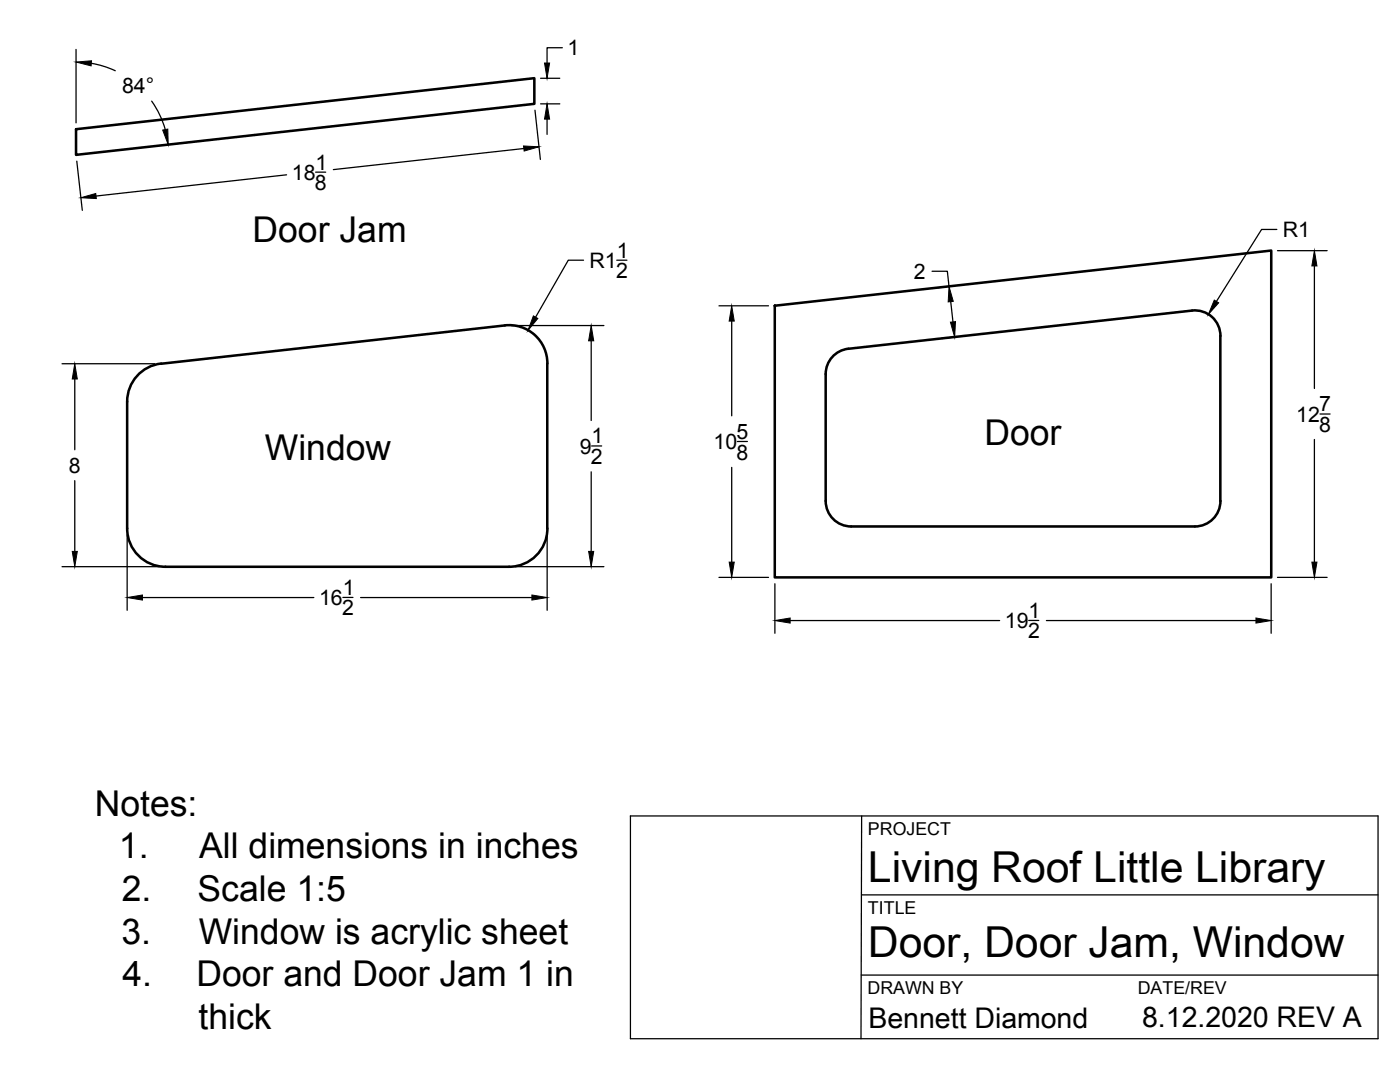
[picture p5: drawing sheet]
<svg xmlns="http://www.w3.org/2000/svg" width="279mm" height="216mm" viewBox="0 0 279 216" stroke-linecap="round" stroke-linejoin="round" font-family="sans-serif">
<!-- layer: Visible -->
<path d="M15.2 25.8l91.4-10.2v5.1l-91.4 10.2zM32.2 72.5a7.6 7.6 0 0 0-6.8 7.6v25.4a7.6 7.6 0 0 0 7.6 7.6M100.8 64.9l-68.6 7.7M100.8 64.9a7.6 7.6 0 0 1 8.4 7.6M109.2 72.5v33M154.6 61l99.1-11v65.2h-99.1zM169.3 69.6a5.1 5.1 0 0 0-4.5 5v25.4M243.5 67v33M243.6 67a5.1 5.1 0 0 0-5.7-5l-68.6 7.6M164.8 100a5.1 5.1 0 0 0 5.1 5.1h68.6a5.1 5.1 0 0 0 5.1-5.1M33 113.1h68.6M109.2 105.5a7.6 7.6 0 0 1-7.6 7.6" fill="none" stroke="#000" stroke-width=".51"/>
<!-- layer: Titleblock -->
<path d="M125.8 162.8h149.2v44.5h-149.2zM172 178.6h103M172 162.8l-.2 44.5M171.9 194.6h103.1" fill="none" stroke="#000" stroke-width=".25"/>
<!-- layer: FD_Dimensions -->
<g fill="none" stroke="#000" stroke-width=".25">
<path d="M15.2 9.9v14.6M18.2 12.6l2.8 .7 2 .8M107.9 15.6h3.8M112.2 9.5h-3v3.1M15.3 32.2l1.1 9.8M30.3 20.2a18.5 18.5 0 0 1 2.7 5.6M57.2 34.9l-38 4.2M63 34.4h2M104.5 29.6l-38 4.2M106.8 22l1 9.8M107.9 20.7h3.8M109.2 23.8v3"/>
<path d="M116.5 51.9h-3.1l-6.5 11.4M123.1 51.9h2M186 54.1h3.1l.3 3.1M188.8 57.2l-1.9 .2M254.8 45.8h-3l-9 14.4M255 50h9.9M262.3 53.1v24.4M12.4 72.6h18.5M14.9 75.6v14.1M102 65h18.5M118 68v15.9M143.5 61h9.9"/>
<path d="M146 64.1v18.9M189.7 60.2l.5 4M190 67.3l-2 .2M14.9 95.9v14.1M118 94.1v15.9M118.1 89h2M146 93.3v18.9M147.2 88.1h2M262.3 87.7v24.5M263.4 82.6h2.1M12.4 113.1h19.3M25.4 106.7v15.1"/>
<path d="M28.4 119.2h34.2M68.4 119.2h2M72 119.2h34.2M102.8 113.1h17.7M109.2 106.7v15.1M143.5 115.2h9.9M154.6 116.5v9.9M253.7 116.5v9.9M255 115.2h9.9M157.7 123.8h41.8M205.3 123.8h2M208.8 123.8h41.9"/>
</g>
<g fill="#000" stroke="#000" stroke-width=".2">
<path d="M15.2 12.4l3.1-.3-.1 1zM108.7 12.6h1l-.5 3zM16.1 39.5l3-.9 .1 1zM32.5 26l1-.2 .1 3.1zM104.5 29.1l3.1 .2-3 .8zM109.2 20.7l.5 3.1h-1zM242.3 59.9l.9 .5-2 2.3zM262.3 50l.5 3.1h-1zM14.9 72.6l.5 3h-1zM106.4 63l.9 .5-1.9 2.4zM118 65l.5 3h-1zM146 61l.5 3.1h-1z"/>
<path d="M189.4 57.2l.8 2.9-1 .1zM189.7 64.3l1-.1-.2 3.1zM14.4 110h1l-.5 3.1zM25.4 119.2l3-.5v1zM106.2 118.7l3 .5-3 .5zM117.5 110h1l-.5 3.1zM145.5 112.2h1l-.5 3zM261.8 112.2h1l-.5 3zM154.6 123.8l3.1-.5v1zM250.7 123.3l3 .5-3 .5z"/>
</g>
<g font-size="8.5">
<text x="173.2" y="176">Living Roof Little Library</text>
<text x="173.2" y="191">Door, Door Jam, Window</text>
</g>
<g font-size="7.1">
<text x="50.4" y="48.4">Door Jam</text>
<text x="196.4" y="88.8">Door</text>
<text x="52.9" y="91.8">Window</text>
<text x="18.9" y="162.8">Notes:</text>
<text x="23.7" y="171.3">1.</text>
<text x="39.8" y="171.3">All dimensions in inches</text>
<text x="24.3" y="179.9">2.</text>
<text x="39.4" y="179.9">Scale 1:5</text>
<text x="24.2" y="188.3">3.</text>
<text x="39.7" y="188.3">Window is acrylic sheet</text>
<text x="24.4" y="196.8">4.</text>
<text x="39.2" y="196.8">Door and Door Jam 1 in</text>
<text x="39.6" y="205.3">thick</text>
</g>
<g font-size="5.7">
<text x="173.3" y="205.1">Bennett Diamond</text>
<text x="227.9" y="205">8.12.2020 REV A</text>
</g>
<g font-size="4.3">
<text x="113.3" y="11">1</text>
<text x="24.4" y="18.6">84°</text>
<text x="58.3" y="35.9">18</text>
<text x="63" y="33.8">1</text>
<text x="62.8" y="38">8</text>
<text x="256" y="47.3">R1</text>
<text x="117.6" y="53.4">R1</text>
<text x="123.1" y="51.4">1</text>
<text x="123" y="55.5">2</text>
<text x="182.4" y="55.6">2</text>
<text x="263.3" y="82.1">7</text>
<text x="118" y="88.5">1</text>
<text x="142.4" y="89.6">10</text>
<text x="147" y="87.6">5</text>
<text x="258.7" y="84.1">12</text>
<text x="263.3" y="86.2">8</text>
<text x="13.8" y="94.3">8</text>
<text x="115.7" y="90.5">9</text>
<text x="117.9" y="92.6">2</text>
<text x="147" y="91.7">8</text>
<text x="68.4" y="118.7">1</text>
<text x="63.7" y="120.7">16</text>
<text x="68.3" y="122.8">2</text>
<text x="200.6" y="125.3">19</text>
<text x="205.3" y="123.3">1</text>
<text x="205.2" y="127.4">2</text>
</g>
<g font-size="3.5">
<text x="173.2" y="166.6">PROJECT</text>
<text x="173.2" y="182.4">TITLE</text>
<text x="173.1" y="198.4">DRAWN BY</text>
<text x="227.1" y="198.4">DATE/REV</text>
</g>
</svg>
